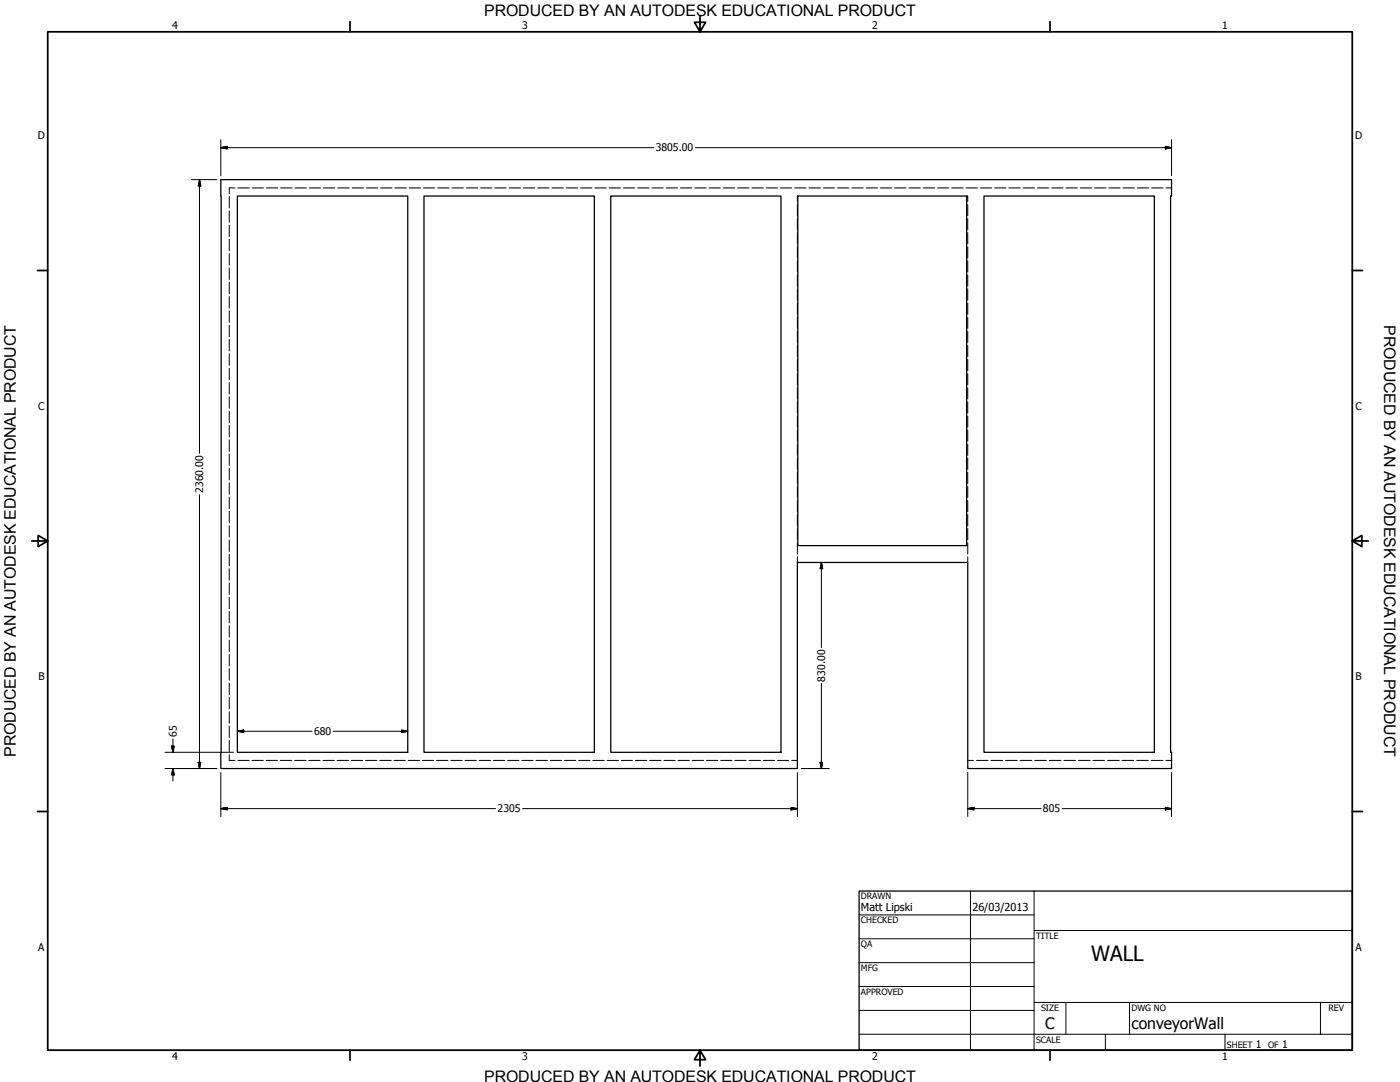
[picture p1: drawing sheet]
<svg xmlns="http://www.w3.org/2000/svg" width="559mm" height="432mm" viewBox="0 0 559 432" stroke-linecap="round" stroke-linejoin="round" font-family="sans-serif">
<!-- layer: Visible (ANSI) -->
<path d="M88.1 71.7h379.5v6.5h-.4v222h.4v6.5h-81.3v-82.2h-68v82.2h-230.2zM94.7 78.2h68.1v222h-68.1zM169.2 78.2h68v222h-68zM243.8 78.2h67.9v222h-67.9zM318.5 78.2h67.3v139.5h-67.3zM392.7 78.2h68.1v222h-68.1z" fill="none" stroke="#000" stroke-width=".51"/>
<!-- layer: Hidden (ANSI) -->
<g fill="none" stroke="#000" stroke-width=".4">
<path d="M91.5 78.4v4.6M93.8 75h-2.3v2.3M94.9 75h4.6M100.6 75h4.6M106.3 75h4.6M112 75h4.6M117.7 75h4.6M123.4 75h4.6M129.1 75h4.6M134.8 75h4.6M140.5 75h4.6M146.2 75h4.5"/>
<path d="M151.9 75h4.6M157.6 75h4.6M163.3 75h4.6M169 75h4.5M174.7 75h4.6M180.4 75h4.6M186.1 75h4.6M191.8 75h4.5M197.5 75h4.6M203.2 75h4.6M208.9 75h4.6M214.6 75h4.5"/>
<path d="M220.3 75h4.6M226 75h4.6M231.7 75h4.6M237.4 75h4.5M243.1 75h4.5M248.8 75h4.6M254.5 75h4.6M260.2 75h4.5M265.9 75h4.5M271.6 75h4.6M277.3 75h4.6M283 75h4.5"/>
<path d="M288.7 75h4.5M294.4 75h4.6M300.1 75h4.6M305.8 75h4.5M311.5 75h4.5M317.2 75h4.6M318.5 78.2l-.2 2.3M322.9 75h4.6M328.6 75h4.5M334.3 75h4.5M340 75h4.6M345.7 75h4.6"/>
<path d="M351.4 75h4.5M357.1 75h4.5M362.8 75h4.5M368.5 75h4.6M374.2 75h4.5M379.9 75h4.5M385.6 75h4.5M385.8 78.2h.2M386.1 78.2l.2 2.3M391.3 75h4.6M397 75h4.5M402.7 75h4.5"/>
<path d="M408.4 75h4.5M414.1 75h4.6M419.8 75h4.5M425.4 75h4.6M431.2 75h4.5M436.9 75h4.6M442.6 75h4.5M448.2 75h4.6M454 75h4.5M459.7 75h4.5M465.4 75h2.2M91.5 84.1v4.6"/>
<path d="M91.5 89.9v4.5M91.5 95.5v4.6M318.3 81.6v4.5M318.3 87.2v4.5M318.3 92.8v4.5M318.3 98.5v4.5M386.3 81.6v4.5M386.3 87.2v4.5M386.3 92.8v4.5M386.3 98.5v4.5M91.5 101.2v4.6M91.5 106.9v4.6"/>
<path d="M91.5 112.6v4.6M91.5 118.4v4.5M318.3 104.1v4.5M318.3 109.7v4.5M318.3 115.3v4.5M386.3 104.1v4.5M386.3 109.7v4.5M386.3 115.3v4.5M91.5 124.1v4.6M91.5 129.8v4.6M91.5 135.5v4.6M318.3 121v4.5"/>
<path d="M318.3 126.6v4.5M318.3 132.2v4.5M318.3 137.9v4.5M386.3 121v4.5M386.3 126.6v4.5M386.3 132.2v4.5M386.3 137.9v4.5M91.5 141.2v4.6M91.5 146.9v4.6M91.5 152.7v4.5M91.5 158.4v4.5M318.3 143.4v4.6"/>
<path d="M318.3 149.1v4.5M318.3 154.7v4.5M386.3 143.4v4.6M386.3 149.1v4.5M386.3 154.7v4.5M91.5 164.1v4.6M91.5 169.8v4.6M91.5 175.5v4.6M318.3 160.3v4.5M318.3 166v4.5M318.3 171.6v4.5M318.3 177.2v4.5"/>
<path d="M386.3 160.3v4.5M386.3 166v4.5M386.3 171.6v4.5M386.3 177.2v4.5M91.5 181.2v4.6M91.5 186.9v4.6M91.5 192.7v4.5M91.5 198.4v4.5M318.3 182.8v4.5M318.3 188.5v4.5M318.3 194.1v4.5M318.3 199.7v4.5"/>
<path d="M386.3 182.8v4.5M386.3 188.5v4.5M386.3 194.1v4.5M386.3 199.7v4.5M91.5 204.1v4.6M91.5 209.8v4.6M91.5 215.5v4.6M318.3 205.4v4.5M318.3 210.9v4.6M318.3 216.6v4.5M386.3 205.4v4.5M386.3 210.9v4.6"/>
<path d="M386.3 216.6v4.5M91.5 221.2v4.6M91.5 226.9v4.6M91.5 232.7v4.5M91.5 238.4v4.5M318.3 222.2v2.3M386.3 222.2v2.3M91.5 244v4.6M91.5 249.7v4.6M91.5 255.5v4.5M91.5 261.2v4.5M91.5 266.9v4.6"/>
<path d="M91.5 272.6v4.6M91.5 278.3v4.6M91.5 284v4.6M91.5 289.8v4.5M91.5 295.5v4.5M91.5 301.2v2.3h2.3M94.9 303.5h4.5M100.6 303.5h4.5M106.2 303.5h4.5M111.9 303.5h4.6M117.6 303.5h4.5M123.3 303.5h4.5"/>
<path d="M128.9 303.5h4.6M134.6 303.5h4.5M140.3 303.5h4.5M145.9 303.5h4.5M151.6 303.5h4.5M157.3 303.5h4.5M162.9 303.5h4.5M168.6 303.5h4.5M174.2 303.5h4.6M180 303.5h4.5M185.6 303.5h4.5M191.3 303.5h4.5"/>
<path d="M196.9 303.5h4.6M202.6 303.5h4.5M208.3 303.5h4.5M213.9 303.5h4.6M219.6 303.5h4.6M225.3 303.5h4.5M230.9 303.5h4.6M236.6 303.5h4.6M242.3 303.5h4.5M248 303.5h4.5M253.6 303.5h4.6M259.3 303.5h4.5"/>
<path d="M265 303.5h4.5M270.6 303.5h4.5M276.3 303.5h4.6M282 303.5h4.5M287.7 303.5h4.5M293.3 303.5h4.5M299 303.5h4.5M304.7 303.5h4.5M310.3 303.5h4.5M316 303.5h2.3M386.3 303.5h2.3M389.8 303.5h4.6"/>
<path d="M395.5 303.5h4.7M401.4 303.5h4.6M407.2 303.5h4.7M413 303.5h4.6M418.8 303.5h4.7M424.6 303.5h4.7M430.5 303.5h4.6M436.2 303.5h4.7M442.1 303.5h4.6M447.9 303.5h4.6M453.7 303.5h4.6M459.5 303.5h4.7"/>
<path d="M465.3 303.5h2.3"/>
</g>
<!-- layer: Border (ANSI) -->
<g fill="none" stroke="#000" stroke-width=".7">
<path d="M19 12.7h520.8v406.4h-520.8zM139.7 8.6v4.1M279.4 6.3v6.4l-2.2-3.8h4.4l-2.2 3.8M419.1 8.6v4.1M15 107.9h4M539.8 107.9h4M12.7 215.9h6.3l-3.8-2.2v4.4l3.8-2.2M539.8 215.9l3.8 2.2v-4.4l-3.8 2.2h6.3M15 323.8h4M539.8 323.8h4M139.7 419.1v4.1M279.4 419.1l2.2 3.8h-4.4l2.2-3.8v6.3"/>
<path d="M419.1 419.1v4.1"/>
</g>
<!-- layer: Title (ANSI) -->
<g fill="none" stroke="#000" stroke-width=".4">
<path d="M387.3 355.6v63.5M412.7 355.6v63.5M342.9 365.1h69.8M342.9 374.6h69.8M412.7 371.3h127.1M342.9 384.2h69.8M342.9 393.7h69.8M342.9 412.7h196.9M342.9 403.2h69.8M412.7 400h127.1M425.4 400v12.7M441.2 412.7v6.4"/>
<path d="M450.8 400v12.7M488.9 412.7v6.4M527 400v12.7"/>
</g>
<path d="M342.9 355.6h196.9v63.5h-196.9z" fill="none" stroke="#000" stroke-width=".51"/>
<!-- layer: Dimension (ANSI) -->
<g fill="none" stroke="#000" stroke-width=".4">
<path d="M88.1 58.9l2.6-.5v1zM88.1 58.9h172.8M88.1 55.8v14.3M277.6 58.9h190M465.1 58.4l2.5 .5-2.5 .5zM467.6 55.8v14.3M76.5 71.7h10.1M79.6 71.7l.5 2.5h-1zM79.6 71.7v109.2M79.6 197.5v109.2M327.9 224.5l.5 2.4h-1.1zM327.9 224.5v33.9"/>
<path d="M327.9 272.7v34M68.5 297.8h1l-.5 2.4zM69 295v5.2M94.7 291.8l2.6-.5v1zM94.7 291.8h29.8M133 291.8h29.8M160.3 291.3l2.5 .5-2.5 .5zM65.8 306.7h20.8M65.8 300.2h27.4M69 306.7l.5 2.5h-1zM69 306.7v5M79.1 304.2h1l-.5 2.5z"/>
<path d="M88.1 308.3v17.6M318.3 308.3v17.6M319.8 306.7h11.2M327.3 304.2h1.1l-.5 2.5zM386.3 308.3v17.6M467.6 308.3v17.6M88.1 322.7l2.6-.5v1zM88.1 322.7h109.7M208.6 322.7h109.7M315.7 322.2l2.6 .5-2.6 .5zM386.3 322.7l2.4-.5v1zM386.3 322.7h29.2"/>
<path d="M424 322.7h43.6M465.1 322.2l2.5 .5-2.5 .5z"/>
</g>
<g fill="#000" stroke="#000" stroke-width=".4">
<path d="M88.1 58.9l2.6-.5zM88.1 58.9l2.6-.5v1zM465.1 59.4l2.5-.5zM465.1 58.4l2.5 .5-2.5 .5zM79.6 71.7l.5 2.5zM79.6 71.7l.5 2.5h-1zM327.9 224.5l.5 2.4zM327.9 224.5l.5 2.4h-1.1zM68.5 297.8l.5 2.4zM68.5 297.8h1l-.5 2.4zM94.7 291.8l2.6-.5zM94.7 291.8l2.6-.5v1z"/>
<path d="M160.3 292.3l2.5-.5zM160.3 291.3l2.5 .5-2.5 .5zM69 306.7l.5 2.5zM69 306.7l.5 2.5h-1zM79.1 304.2l.5 2.5zM79.1 304.2h1l-.5 2.5zM327.3 304.2l.6 2.5zM327.3 304.2h1.1l-.5 2.5zM88.1 322.7l2.6-.5zM88.1 322.7l2.6-.5v1zM315.7 323.2l2.6-.5zM315.7 322.2l2.6 .5-2.6 .5z"/>
<path d="M386.3 322.7l2.4-.5zM386.3 322.7l2.4-.5v1zM465.1 323.2l2.5-.5zM465.1 322.2l2.5 .5-2.5 .5z"/>
</g>
<text font-size="8.4" x="435.5" y="383.6">WALL</text>
<g font-size="6.4">
<text x="552.4" y="129.8" transform="rotate(90 552.4 129.8)">PRODUCED BY AN AUTODESK EDUCATIONAL PRODUCT</text>
<text x="6.3" y="302" transform="rotate(-90 6.3 302)">PRODUCED BY AN AUTODESK EDUCATIONAL PRODUCT</text>
</g>
<g font-size="6.3">
<text x="193.3" y="6.3">PRODUCED BY AN AUTODESK EDUCATIONAL PRODUCT</text>
<text x="417.2" y="410.6">C</text>
<text x="451.6" y="410.7">conveyorWall</text>
<text x="193.3" y="431.8">PRODUCED BY AN AUTODESK EDUCATIONAL PRODUCT</text>
</g>
<g font-size="4.4">
<text x="343.7" y="363.5">Matt Lipski</text>
<text x="388.1" y="363.7">26/03/2013</text>
</g>
<g font-size="4.2">
<text x="68.7" y="11.7">4</text>
<text x="208.4" y="11.7">3</text>
<text x="348.1" y="11.7">2</text>
<text x="487.8" y="11.7">1</text>
<text x="15.1" y="55.5">D</text>
<text x="540.9" y="55.5">D</text>
<text x="261.7" y="60.5">3805.00</text>
<text x="15.2" y="163.4">C</text>
<text x="541" y="163.4">C</text>
<text x="81.2" y="196.7" transform="rotate(-90 81.2 196.7)">2360.00</text>
<text x="15.3" y="271.4">B</text>
<text x="329.4" y="272" transform="rotate(-90 329.4 272)">830.00</text>
<text x="541.1" y="271.4">B</text>
<text x="125.3" y="293.4">680</text>
<text x="70.5" y="294.2" transform="rotate(-90 70.5 294.2)">65</text>
<text x="198.6" y="324.2">2305</text>
<text x="416.3" y="324.2">805</text>
<text x="15.2" y="379.3">A</text>
<text x="541" y="379.3">A</text>
<text x="501.3" y="418.3">1</text>
<text x="511.8" y="418.3">1</text>
<text x="68.7" y="423.2">4</text>
<text x="208.4" y="423.2">3</text>
<text x="348.1" y="423.2">2</text>
<text x="487.8" y="423.2">1</text>
</g>
<g font-size="3.5">
<text x="343.7" y="358.9">DRAWN</text>
<text x="343.7" y="368.5">CHECKED</text>
<text x="413.5" y="374.6">TITLE</text>
<text x="343.7" y="378">QA</text>
<text x="343.7" y="387.5">MFG</text>
<text x="343.7" y="397.1">APPROVED</text>
<text x="415.5" y="403.4">SIZE</text>
<text x="451.6" y="403.4">DWG NO</text>
<text x="530.3" y="403.4">REV</text>
<text x="413.5" y="416.1">SCALE</text>
<text x="489.7" y="418.3">SHEET</text>
<text x="506.2" y="418.3">OF</text>
</g>
</svg>
